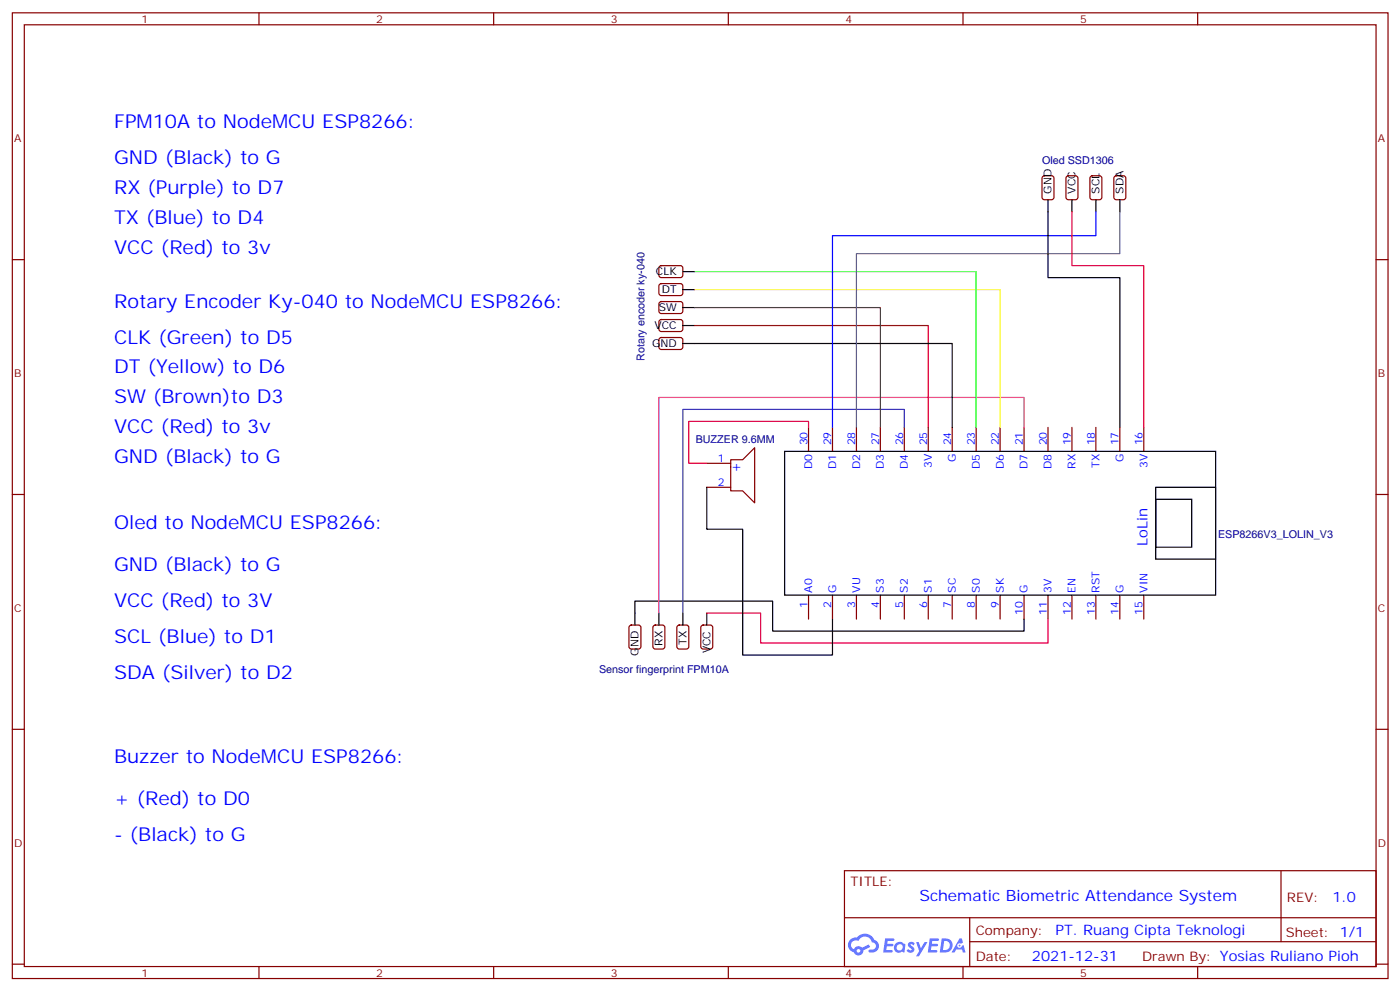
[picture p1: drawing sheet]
<svg xmlns="http://www.w3.org/2000/svg" width="413mm" height="292mm" viewBox="0 0 413 292" stroke-linecap="round" stroke-linejoin="round" font-family="sans-serif">
<g fill="none" stroke="#870000" stroke-width=".35">
<path d="M3.6 3.8h405.4v284.3h-405.4zM7.2 7.3h398.2v277.3h-398.2zM76.3 3.8v3.5M145.5 3.8v3.5M214.6 3.8v3.5M283.7 3.8v3.5M352.9 3.8v3.5M3.6 76.4h3.6M405.4 76.4h3.6M3.6 145.6h3.6M405.4 145.6h3.6M3.6 214.7h3.6"/>
<path d="M405.4 214.7h3.6M248.8 256.4h156.6v28.2h-156.6zM377.4 256.4v20.9M248.8 270.2h156.5M285.7 277.3h119.6M285.7 270.2v14.1M3.6 283.9h3.6M76.3 284.6v3.5M145.5 284.6v3.5M214.6 284.6v3.5M283.7 284.6v3.5M352.9 284.6v3.5"/>
<path d="M405.4 283.9h3.6"/>
</g>
<g fill="#5487ff">
<path d="M267.8 277.5a1.22 1.22 0 0 1 1.7 .3l-.4 .6a.47 .47 0 0 0-.3-.4 .47 .47 0 0 0-.5 .2l.2 .2a1.14 1.14 0 0 1 .7 1.7 1.14 1.14 0 0 1-1.9 0l-.2-.2 .5-.5 .7 .4a.29 .29 0 0 0 .4-.2 .29 .29 0 0 0-.3-.4 1.04 1.04 0 0 1-.6-1.7z"/>
<path d="M260.8 276.3h2.4l.3 .2-.1 .5h-1.9l-.1 .9h1.5l.4 .4-.4 .3h-1.6l-.2 1.1 1.8 .1 .1 .3-.1 .3h-2.7z"/>
<path d="M274 276.3h2.3l.3 .2-.1 .5h-1.8l-.1 .9h1.5l.3 .4-.4 .3h-1.6l-.1 1.1 1.7 .1 .2 .3-.2 .3h-2.6z"/>
<path d="M282.7 276.3h.7l.3 1.2-.6 .4a.69 .69 0 0 0-1 .2 .69 .69 0 0 0 .5 1 .69 .69 0 0 0 .8-.6l.5-.3 .6 2.2h-.8l-.2-.8h-1.8l-.5 .8h-.8z"/>
<path d="M269.9 277.4h.8l.6 1.8 1.1-1.8h.9l-2.6 4.2h-.8l.9-1.6z"/>
<path d="M277.5 276.3l-.6 4.1h1.3a2.11 2.11 0 0 0 2.5-2.1 2.11 2.11 0 0 0-2.5-2zM278.2 277a1.39 1.39 0 0 1 1.7 1.4 1.39 1.39 0 0 1-1.8 1.3h-.3z"/>
<path d="M263.8 277.9a1.54 1.54 0 0 0-.1 2.2 1.54 1.54 0 0 0 2.2 .1l.6 .2 .3-2.3-.2-.2h-.4a1.49 1.49 0 0 0-2.4 0zM264.1 278.9a.94 .94 0 0 1 1.8 0 .94 .94 0 0 1-1.8 0z"/>
<path d="M250.5 276.7a2.18 2.18 0 0 0 1.1 3.7 1.44 1.44 0 0 0 1.6 .9 1.44 1.44 0 0 0 1.2-1.5l2-1-.5-.7-1.9 .9a1.47 1.47 0 0 0-2.4 .5 1.39 1.39 0 0 1-.7-2 1.39 1.39 0 0 1 2-.4 2.12 2.12 0 0 1 2.2-1.3 2.12 2.12 0 0 1 1.9 1.7 1.14 1.14 0 0 1 1.1 1.4 1.14 1.14 0 0 1-1.7 .7 .43 .43 0 0 0-.5 .4 .43 .43 0 0 0 .4 .5 1.98 1.98 0 0 0 2.5-1.3 1.98 1.98 0 0 0-1.2-2.5 3.1 3.1 0 0 0-5.3-.7l-.9 .1zM252.4 280a.55 .55 0 0 1 1.1 0 .55 .55 0 0 1-1.1 0z"/>
<circle cx="282.7" cy="278.4" r=".26"/>
</g>
<g fill="none" stroke="#870000" stroke-width=".35">
<path d="M307.3 52l.4-.2h2.1l.7 .4 .1 5.9-.5 .7h-2.4l-.6-.5-.1-5.8zM314.3 52l.5-.2h2.1l.7 .4v5.9l-.5 .7h-2.3l-.7-.5v-5.8zM321.4 52l.4-.2h2.2l.6 .4 .1 5.9-.5 .7h-2.4l-.6-.5-.1-5.8zM328.4 52l.5-.2h2.1l.7 .4v5.9l-.4 .7h-2.4l-.7-.5v-5.8zM194.4 78.4l.4-.2 6 .1 .4 .6-.1 2.4-.6 .4h-5.9l-.5-.7v-2.1zM194.4 83.7l.4-.2 6 .1 .4 .6-.1 2.4-.6 .4h-5.9l-.5-.7v-2.1zM194.4 89l.4-.2h6l.4 .7-.1 2.4-.6 .4h-5.9l-.5-.7v-2.1zM194.4 94.3l.4-.2h6l.4 .7-.1 2.4-.6 .4-5.9-.1-.5-.6v-2.1zM194.4 99.6l.4-.2h6l.4 .7-.1 2.4-.6 .4-5.9-.1-.5-.6v-2.1zM208.2 136.4h7.1M215.3 135.4h3.5l3.6-3.6v16.3l-3.6-3.6h-3.5zM238.2 125.8v7.1"/>
<path d="M245.3 125.8v7.1M252.3 125.8v7.1M259.4 125.8v7.1M266.5 125.8v7.1M273.5 125.8v7.1M280.6 125.8v7.1M287.6 125.8v7.1M294.7 125.8v7.1M301.7 125.8v7.1M308.8 125.8v7.1M315.8 125.8v7.1M322.9 125.8v7.1"/>
<path d="M330 125.8v7.1M337 125.8v7.1M208.2 143.5h7.1M238.2 175.2v7.1M245.3 175.2v7.1M252.3 175.2v7.1M259.4 175.2v7.1M266.5 175.2v7.1M273.5 175.2v7.1M280.6 175.2v7.1M287.6 175.2v7.1M294.7 175.2v7.1"/>
<path d="M301.7 175.2v7.1M308.8 175.2v7.1M315.8 175.2v7.1M322.9 175.2v7.1M330 175.2v7.1M337 175.2v7.1M185.5 184.3l.5-.3h2.1l.7 .5v5.9l-.4 .6-2.4 .1-.6-.5-.1-5.9zM192.6 184.3l.5-.3h2.1l.6 .5 .1 5.9-.5 .6-2.3 .1-.7-.5v-5.9zM199.7 184.3l.4-.3h2.1l.7 .5 .1 5.9-.5 .6-2.4 .1-.6-.5-.1-5.9zM206.7 184.3l.5-.3h2.1l.7 .5v5.9l-.5 .6-2.3 .1-.7-.5v-5.9z"/>
</g>
<g fill="none" stroke="#000" stroke-width=".35">
<path d="M308.8 58.8v22.9h21.2v44.1M315.8 58.8v3.5M322.9 58.8v3.5M330 58.8v3.5M201.2 80h3.5M201.2 85.3h3.5M201.2 90.6h3.5M201.2 95.8h3.5M201.2 101.1h79.4v24.7M231.2 132.9h127v42.3h-127zM208.2 143.5v12.3h10.6v37.1h26.5v-10.6M340.5 143.5h17.7v21.1h-17.7z"/>
<path d="M340.5 147h10.6v14.1h-10.6zM194.1 180.5v3.5M201.2 180.5v3.5M208.2 180.5v3.5M301.7 182.3v3.5h-74.1v-8.8h-40.5v7"/>
</g>
<path d="M315.8 62.3v15.9h21.2v47.6M238.2 125.8v-1.7h-35.2v12.3h5.2M208.2 180.5h15.9v8.8h84.7v-7" fill="none" stroke="#f00" stroke-width=".35"/>
<path d="M266.5 125.8v-5.3h-65.3v60" fill="none" stroke="#339" stroke-width=".35"/>
<path d="M301.7 125.8v-8.8h-107.6v63.5" fill="none" stroke="#c0c" stroke-width=".35"/>
<path d="M204.7 95.8h68.8v30" fill="none" stroke="#c00" stroke-width=".35"/>
<path d="M204.7 90.6h54.7v35.2" fill="none" stroke="#633" stroke-width=".35"/>
<path d="M204.7 85.3h90v40.5" fill="none" stroke="#ff0" stroke-width=".35"/>
<path d="M204.7 80h82.9v45.8" fill="none" stroke="#0f0" stroke-width=".35"/>
<path d="M322.9 62.3v7.1h-77.6v56.4" fill="none" stroke="#00f" stroke-width=".35"/>
<path d="M330 62.3v12.4h-77.7v51.1" fill="none" stroke="#666" stroke-width=".35"/>
<g font-size="5.6" fill="#00f">
<text x="33.6" y="37.6">FPM10A to NodeMCU ESP8266:</text>
<text x="33.6" y="48.2">GND (Black) to G</text>
<text x="33.6" y="57">RX (Purple) to D7</text>
<text x="33.6" y="65.9">TX (Blue) to D4</text>
<text x="33.6" y="74.7">VCC (Red) to 3v</text>
<text x="33.6" y="90.6">Rotary Encoder Ky-040 to NodeMCU ESP8266:</text>
<text x="33.6" y="101.1">CLK (Green) to D5</text>
<text x="33.6" y="110">DT (Yellow) to D6</text>
<text x="33.6" y="118.8">SW (Brown)to D3</text>
<text x="33.6" y="127.6">VCC (Red) to 3v</text>
<text x="33.6" y="136.4">GND (Black) to G</text>
<text x="33.6" y="155.8">Oled to NodeMCU ESP8266:</text>
<text x="33.6" y="168.2">GND (Black) to G</text>
<text x="33.6" y="178.8">VCC (Red) to 3V</text>
<text x="33.6" y="189.3">SCL (Blue) to D1</text>
<text x="33.6" y="199.9">SDA (Silver) to D2</text>
<text x="33.6" y="224.6">Buzzer to NodeMCU ESP8266:</text>
<text x="33.6" y="237">+ (Red) to D0</text>
<text x="33.6" y="247.5">- (Black) to G</text>
</g>
<text font-size="4.6" fill="#00f" x="270.9" y="265.4">Schematic Biometric Attendance System</text>
<g font-size="4.2" fill="#00f">
<text x="215.3" y="138.5">+</text>
<text x="338.1" y="160.8" transform="rotate(-90 338.1 160.8)">LoLin</text>
<text x="392.6" y="265.6">1.0</text>
<text x="311" y="275.2">PT. Ruang Cipta Teknologi</text>
<text x="304.1" y="283">2021-12-31</text>
</g>
<g font-size="3.9" fill="#800">
<text x="250.6" y="260.9">TITLE:</text>
<text x="379.2" y="265.6">REV:</text>
<text x="287.5" y="275.1">Company:</text>
<text x="378.9" y="275.8">Sheet: 1/1</text>
<text x="287.5" y="282.8">Date:</text>
<text x="336.5" y="282.9">Drawn By: Yosias Ruliano Pioh</text>
</g>
<g font-size="3.2" fill="#800">
<text x="41.7" y="6.8">1</text>
<text x="110.9" y="6.8">2</text>
<text x="180" y="6.8">3</text>
<text x="249.2" y="6.8">4</text>
<text x="318.3" y="6.8">5</text>
<text x="4.2" y="41.9">A</text>
<text x="406" y="41.9">A</text>
<text x="4.2" y="111">B</text>
<text x="406" y="111">B</text>
<text x="4.2" y="180.2">C</text>
<text x="406" y="180.2">C</text>
<text x="4.2" y="249.3">D</text>
<text x="406" y="249.3">D</text>
<text x="41.7" y="287.6">1</text>
<text x="110.9" y="287.6">2</text>
<text x="180" y="287.6">3</text>
<text x="249.2" y="287.6">4</text>
<text x="318.3" y="287.6">5</text>
</g>
<g font-size="3.2" fill="#000080">
<text x="307" y="48.2">Oled SSD1306</text>
<text x="189.9" y="106.4" transform="rotate(-90 189.9 106.4)">Rotary encoder ky-040</text>
<text x="205" y="130.5">BUZZER 9.6MM</text>
<text x="358.9" y="158.5">ESP8266V3_LOLIN_V3</text>
<text x="176.5" y="198.2">Sensor fingerprint FPM10A</text>
</g>
<g font-size="3.2">
<text x="309.8" y="57" transform="rotate(-90 309.8 57)">GND</text>
<text x="316.9" y="57" transform="rotate(-90 316.9 57)">VCC</text>
<text x="324" y="57" transform="rotate(-90 324 57)">SCL</text>
<text x="331" y="57" transform="rotate(-90 331 57)">SDA</text>
<text x="193.2" y="81">CLK</text>
<text x="195" y="86.3">DT</text>
<text x="194.1" y="91.6">SW</text>
<text x="192.8" y="96.9">VCC</text>
<text x="192.1" y="102.2">GND</text>
<text x="195.2" y="190.2" transform="rotate(-90 195.2 190.2)">RX</text>
<text x="202.2" y="189.9" transform="rotate(-90 202.2 189.9)">TX</text>
<text x="188.1" y="193.1" transform="rotate(-90 188.1 193.1)">GND</text>
<text x="209.3" y="192.4" transform="rotate(-90 209.3 192.4)">VCC</text>
</g>
<g font-size="3.2" fill="#00f">
<text x="237.9" y="131.1" transform="rotate(-90 237.9 131.1)">30</text>
<text x="244.9" y="131.1" transform="rotate(-90 244.9 131.1)">29</text>
<text x="252" y="131.1" transform="rotate(-90 252 131.1)">28</text>
<text x="259" y="131.1" transform="rotate(-90 259 131.1)">27</text>
<text x="266.1" y="131.1" transform="rotate(-90 266.1 131.1)">26</text>
<text x="273.2" y="131.1" transform="rotate(-90 273.2 131.1)">25</text>
<text x="280.2" y="131.1" transform="rotate(-90 280.2 131.1)">24</text>
<text x="287.3" y="131.1" transform="rotate(-90 287.3 131.1)">23</text>
<text x="294.3" y="131.1" transform="rotate(-90 294.3 131.1)">22</text>
<text x="301.4" y="131.1" transform="rotate(-90 301.4 131.1)">21</text>
<text x="308.4" y="131.1" transform="rotate(-90 308.4 131.1)">20</text>
<text x="315.5" y="131.1" transform="rotate(-90 315.5 131.1)">19</text>
<text x="322.5" y="131.1" transform="rotate(-90 322.5 131.1)">18</text>
<text x="329.6" y="131.1" transform="rotate(-90 329.6 131.1)">17</text>
<text x="336.7" y="131.1" transform="rotate(-90 336.7 131.1)">16</text>
<text x="211.5" y="136.1">1</text>
<text x="274.6" y="137.8" transform="rotate(-90 274.6 137.8)">3V</text>
<text x="281.6" y="136.1" transform="rotate(-90 281.6 136.1)">G</text>
<text x="316.9" y="138" transform="rotate(-90 316.9 138)">RX</text>
<text x="324" y="137.7" transform="rotate(-90 324 137.7)">TX</text>
<text x="331" y="136.1" transform="rotate(-90 331 136.1)">G</text>
<text x="338.1" y="137.8" transform="rotate(-90 338.1 137.8)">3V</text>
<text x="211.5" y="143.1">2</text>
<text x="239.3" y="138.1" transform="rotate(-90 239.3 138.1)">D0</text>
<text x="246.3" y="138.1" transform="rotate(-90 246.3 138.1)">D1</text>
<text x="253.4" y="138.1" transform="rotate(-90 253.4 138.1)">D2</text>
<text x="260.5" y="138.1" transform="rotate(-90 260.5 138.1)">D3</text>
<text x="267.5" y="138.1" transform="rotate(-90 267.5 138.1)">D4</text>
<text x="288.7" y="138.1" transform="rotate(-90 288.7 138.1)">D5</text>
<text x="295.7" y="138.1" transform="rotate(-90 295.7 138.1)">D6</text>
<text x="302.8" y="138.1" transform="rotate(-90 302.8 138.1)">D7</text>
<text x="309.8" y="138.1" transform="rotate(-90 309.8 138.1)">D8</text>
<text x="237.9" y="179" transform="rotate(-90 237.9 179)">1</text>
<text x="239.3" y="174.5" transform="rotate(-90 239.3 174.5)">A0</text>
<text x="244.9" y="179" transform="rotate(-90 244.9 179)">2</text>
<text x="246.3" y="174.5" transform="rotate(-90 246.3 174.5)">G</text>
<text x="252" y="179" transform="rotate(-90 252 179)">3</text>
<text x="253.4" y="174.5" transform="rotate(-90 253.4 174.5)">VU</text>
<text x="259" y="179" transform="rotate(-90 259 179)">4</text>
<text x="260.5" y="174.5" transform="rotate(-90 260.5 174.5)">S3</text>
<text x="266.1" y="179" transform="rotate(-90 266.1 179)">5</text>
<text x="267.5" y="174.5" transform="rotate(-90 267.5 174.5)">S2</text>
<text x="273.2" y="179" transform="rotate(-90 273.2 179)">6</text>
<text x="274.6" y="174.5" transform="rotate(-90 274.6 174.5)">S1</text>
<text x="280.2" y="179" transform="rotate(-90 280.2 179)">7</text>
<text x="281.6" y="174.5" transform="rotate(-90 281.6 174.5)">SC</text>
<text x="287.3" y="179" transform="rotate(-90 287.3 179)">8</text>
<text x="288.7" y="174.5" transform="rotate(-90 288.7 174.5)">S0</text>
<text x="294.3" y="179" transform="rotate(-90 294.3 179)">9</text>
<text x="295.7" y="174.5" transform="rotate(-90 295.7 174.5)">SK</text>
<text x="302.8" y="174.5" transform="rotate(-90 302.8 174.5)">G</text>
<text x="309.8" y="174.5" transform="rotate(-90 309.8 174.5)">3V</text>
<text x="316.9" y="174.5" transform="rotate(-90 316.9 174.5)">EN</text>
<text x="324" y="174.5" transform="rotate(-90 324 174.5)">RST</text>
<text x="331" y="174.5" transform="rotate(-90 331 174.5)">G</text>
<text x="338.1" y="174.5" transform="rotate(-90 338.1 174.5)">VIN</text>
<text x="301.4" y="181" transform="rotate(-90 301.4 181)">10</text>
<text x="308.4" y="181" transform="rotate(-90 308.4 181)">11</text>
<text x="315.5" y="181" transform="rotate(-90 315.5 181)">12</text>
<text x="322.5" y="181" transform="rotate(-90 322.5 181)">13</text>
<text x="329.6" y="181" transform="rotate(-90 329.6 181)">14</text>
<text x="336.7" y="181" transform="rotate(-90 336.7 181)">15</text>
</g>
</svg>
